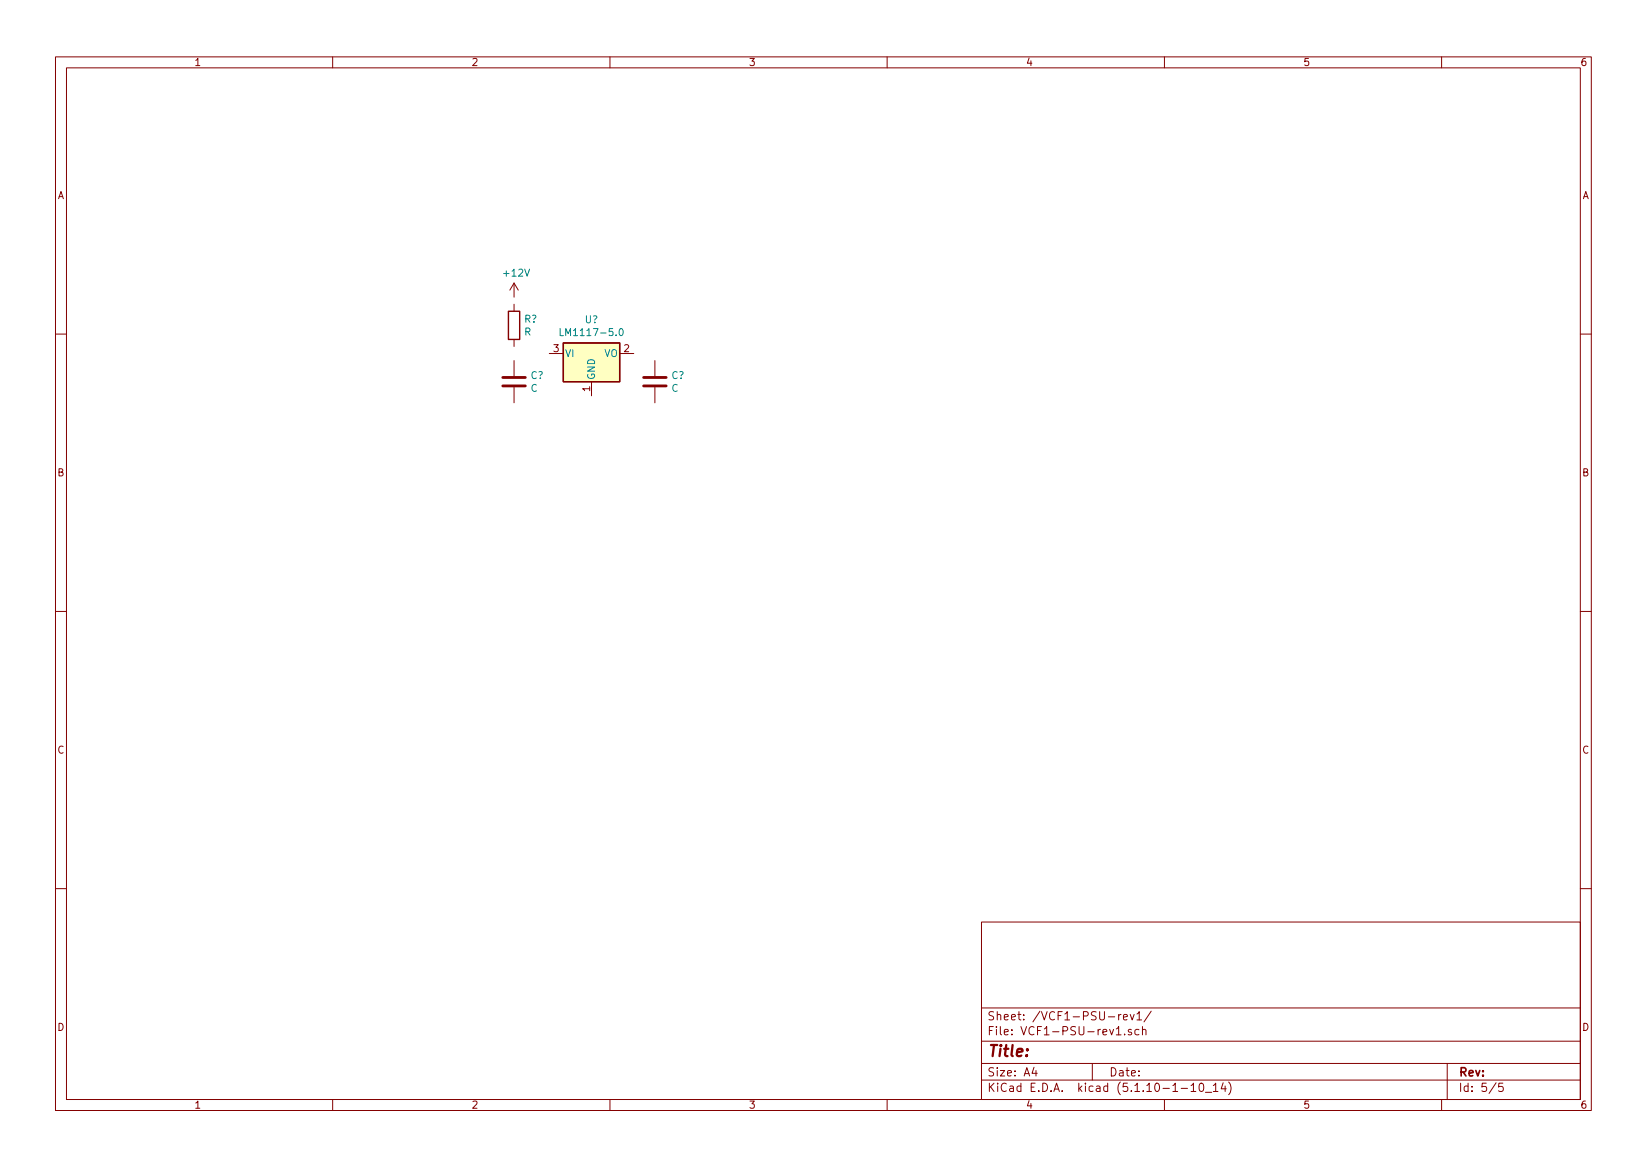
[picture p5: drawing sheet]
<svg xmlns="http://www.w3.org/2000/svg" width="297mm" height="210mm" viewBox="0 0 297 210" stroke-linecap="round" stroke-linejoin="round" font-family="sans-serif">
<g fill="none" stroke="#840000" stroke-width=".18">
<path d="M10 10.3h277v189.9h-277zM12 12.2h273v186.1h-273zM60 10.3v1.9M110 10.3v1.9M160 10.3v1.9M210 10.3v1.9M260 10.3v1.9M92.7 51l-.8 1.3M92.7 51v2.6M92.7 54.9v1.2M92.7 51l.8 1.3M10 60.2h2"/>
<path d="M92.7 61.2v1.3M92.7 65v2.8M92.7 69.8v2.8M99.1 63.7h2.5M106.7 68.8v2.6M111.8 63.7h2.5M118.1 65v2.8M118.1 69.8v2.8M285 60.2h2M10 110.3h2M285 110.3h2M10 160.2h2"/>
<path d="M177 166.3h108v32h-108zM285 160.2h2M60 198.3v1.9M110 198.3v1.9M160 198.3v1.9M177 194.8h108M177 191.8h108M177 187.8h108M177 181.8h108M186.5 192.5l-.4 1h1M186.8 193v1M197 191.8v3"/>
<path d="M201.3 186.6h.9M201.8 182.9v1M202.2 182.9l-.4 .3M202.6 183.4l.7-.1v-.3l-.5-.1-.2 .2 .1 .7h.6M202.8 186.5v.1M203.8 182.9l.4 1 .3-1M204 185.7l-.3-.1-.2 .2 .1 .2 .4 .2v.3h-.5M205.1 182.8l.4-.4v1.5M205.1 183.9h.8M205.4 185.7l-.4-.1-.3 .3v.6l.3 .1 .4-.1M206 185.7l.2-.1 .4 .1 .1 .9M206 185.1v1.5"/>
<path d="M207.6 182.3l-1.3 2M210 198.3v1.9M213 196.3h1.2M214.8 195.8l.4-.5v1.5M214.8 196.8h.9M216.4 195.5l.3-.2a.94 .94 0 0 1 0 1.5l-.4-.3v-.6zM217.4 197h1.1M218.8 195.8l.5-.5v1.5M218.8 196.8h.9M220.6 195.2l-.4 1.1h1M221 195.8v1M221.6 195.1a1.71 1.71 0 0 1 0 2.3"/>
<path d="M260 198.3v1.9M261 191.8v6.5M269.8 195.2l-1.2 2M271 195.3h-.7v.7l.2-.1 .5 .1 .1 .2-.1 .5-.2 .1-.5-.1"/>
</g>
<path d="M91.7 56.1h2v5.1h-2zM101.6 61.8h10.2v7h-10.2z" fill="none" stroke="#840000" stroke-width=".25"/>
<path d="M90.7 69.6h4M90.7 68.1h4M116.1 69.6h4M116.1 68.1h4" fill="none" stroke="#840000" stroke-width=".51"/>
<path d="M101.6 61.8h10.2v7h-10.2z" fill="#ffffc2" stroke="#ffffc2" stroke-width=".18"/>
<path d="M101 59.3v1.2h.6M111.8 59.4l.2-.1a.67 .67 0 0 1 .4 .6 .67 .67 0 0 1-.4 .6l-.3-.2v-.3z" fill="none" stroke="#008484" stroke-width=".18"/>
<text font-size="2.8" fill="#840000" x="178" y="190.5">Title:</text>
<g font-size="2.1" fill="#840000">
<text x="178" y="184">Sheet: /VCF1-PSU-rev1/</text>
<text x="178" y="186.7">File: VCF1-PSU-rev1.sch</text>
<text x="178" y="196.9">KiCad E.D.A. kicad (5.1.10-1-10_14)</text>
<text x="178" y="194.1">Size: A4</text>
<text x="200" y="194.1">Date:</text>
<text x="263" y="194.1">Rev:</text>
<text x="263" y="196.9">Id: 5/5</text>
</g>
<g font-size="1.8" fill="#840000">
<text x="35" y="11.9">1</text>
<text x="85" y="11.9">2</text>
<text x="135" y="11.9">3</text>
<text x="185" y="11.9">4</text>
<text x="235" y="11.9">5</text>
<text x="285" y="11.9">6</text>
<text x="10.4" y="35.9">A</text>
<text x="285.4" y="35.9">A</text>
<text x="99.8" y="63.5">3</text>
<text x="112.5" y="63.5">2</text>
<text x="106.4" y="70.6" transform="rotate(-90 106.4 70.6)">1</text>
<text x="10.4" y="85.9">B</text>
<text x="285.4" y="85.9">B</text>
<text x="10.4" y="135.9">C</text>
<text x="285.4" y="135.9">C</text>
<text x="10.4" y="185.9">D</text>
<text x="285.4" y="185.9">D</text>
<text x="35" y="199.9">1</text>
<text x="85" y="199.9">2</text>
<text x="135" y="199.9">3</text>
<text x="185" y="199.9">4</text>
<text x="235" y="199.9">5</text>
<text x="285" y="199.9">6</text>
</g>
<g font-size="1.8" fill="#008484">
<text x="91" y="49.9">+12V</text>
<text x="94.6" y="58.2">R?</text>
<text x="105.5" y="58.3">U?</text>
<text x="94.6" y="60.5">R</text>
<text x="101.9" y="64.4">VI</text>
<text x="101.9" y="60.6">LM1117-5.0</text>
<text x="108.9" y="64.4">VO</text>
<text x="95.7" y="68.3">C?</text>
<text x="95.7" y="70.7">C</text>
<text x="107.3" y="68.6" transform="rotate(-90 107.3 68.6)">GND</text>
<text x="121.1" y="68.3">C?</text>
<text x="121.1" y="70.7">C</text>
</g>
</svg>
